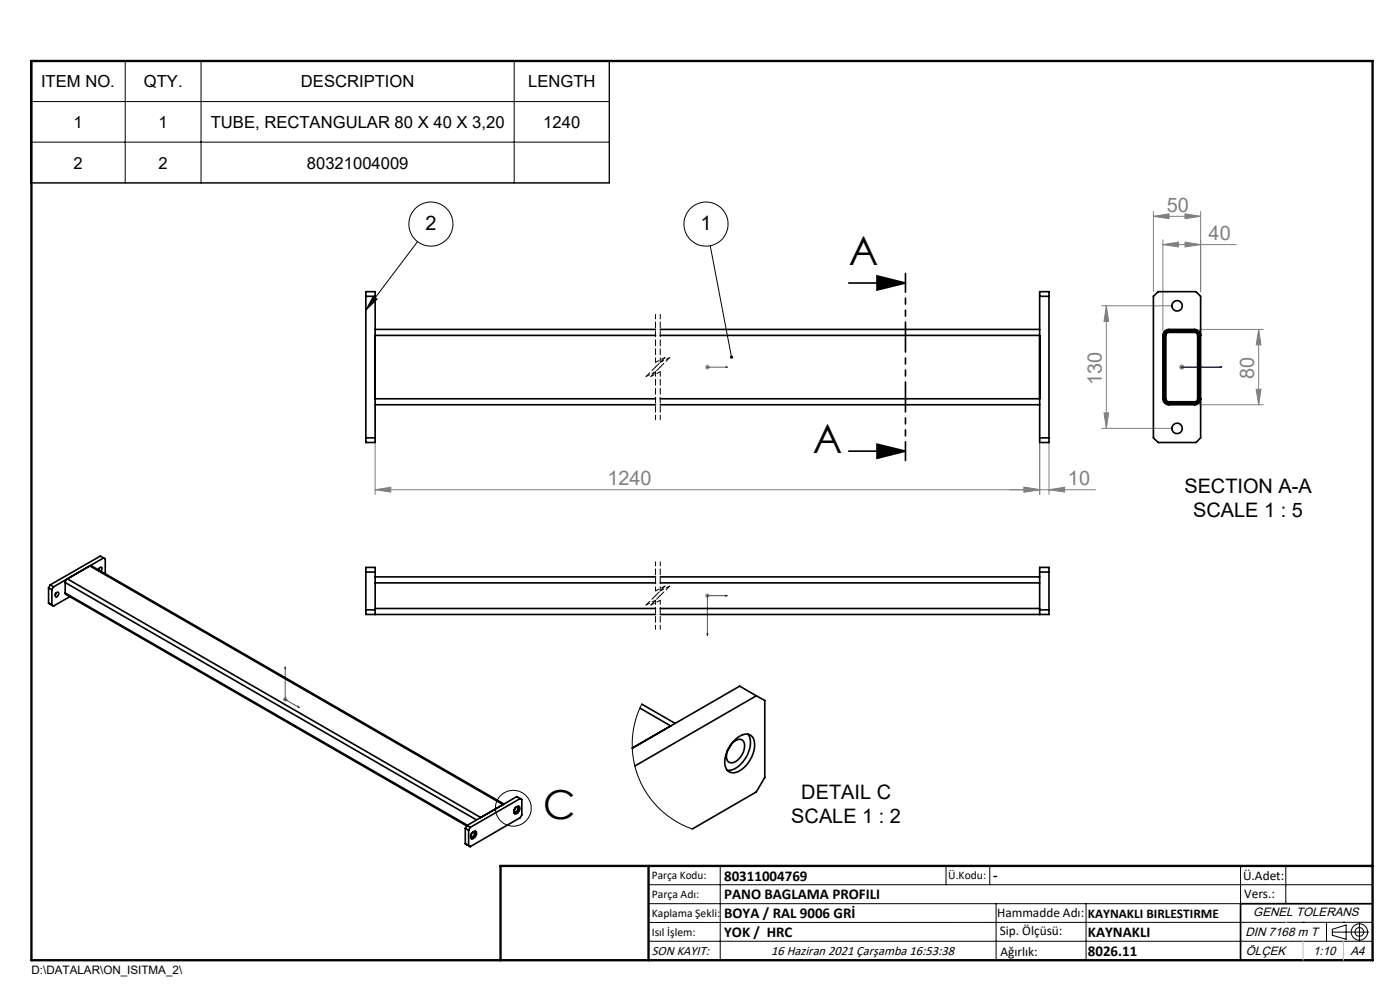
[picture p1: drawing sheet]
<svg xmlns="http://www.w3.org/2000/svg" width="297mm" height="210mm" viewBox="0 0 297 210" stroke-linecap="round" stroke-linejoin="round" font-family="sans-serif">
<g fill="none" stroke="#000" stroke-width=".21">
<path d="M6.5 12.9h122.8v25.9h-122.8zM26.6 12.9v25.9M42.7 12.9v25.9M109.1 12.9v25.9M6.5 21.5h122.8M6.5 30.2h122.8M88.6 51.3l-11 14.5M150.7 52.1l4.5 23.7M79.2 62.8l.8 .7-2.4 2.3zM137.6 187.7h153.6M137.6 191.7h153.6M137.6 199.7h153.6"/>
<path d="M152.8 183.7v20M200.7 183.7v4M210 183.7v4M211.3 191.7v12M230.4 191.7v12M263.2 183.7v20M272.8 183.7v8M276.4 195.6h.1M281.4 195.6v4.1M282.6 197.7h7.8M282.6 197.1l3-.9v3l-3-.8zM285 195.6h.1"/>
<path d="M288.4 195.8v3.8M291.2 195.6l-153.6 .1"/>
<circle cx="91.4" cy="47.5" r="4.7"/>
<circle cx="149.8" cy="47.5" r="4.7"/>
<circle cx="108.9" cy="171.4" r="3.8"/>
<circle cx="288.4" cy="197.7" r="1.74"/>
<circle cx="288.4" cy="197.7" r=".93"/>
</g>
<path d="M186.1 58.5l6 1.5-6 1.5zM180.1 60h12M180.1 95.7h12M186.1 94.2l6 1.5-6 1.5zM291.2 191.7h-28v12" fill="none" stroke="#000" stroke-width=".35"/>
<g fill="none" stroke="#00f" stroke-width=".21">
<path d="M150 77.9h.2zM150.1 77.9h.1M150.1 77.9h4.2M154.3 77.9h-.4h.4M250.6 77.9h.2zM250.7 77.9h.1M250.7 77.9h8.5M259.2 77.9h-.4h.4M150 134.4h.2l-.1 .4zM153.9 126.3l.4 .1-.4 .1zM154.3 126.4h-4.2v8.4M60.5 141.5l.1 .3-.2-.1z"/>
<path d="M60.5 141.5v6.9l3 1.7M63.2 149.8l.3 .3-.3-.1z"/>
</g>
<g fill="none" stroke="#808080" stroke-width=".21">
<path d="M244.7 45.9l3.3-.5v1zM244.7 44.9v17M244.7 45.9h10M246.7 51.9l3.3-.5v1zM246.7 50.9v19.3M246.7 51.9h15.6M251.4 51.4l3.3 .5-3.3 .5zM251.4 45.4l3.3 .5-3.3 .5zM254.7 44.9v17M149.6 77.9h1M149.7 77.5l.7 .7M150.1 77.4v1"/>
<path d="M150.4 77.5l-.7 .7M233.7 64.9h15M234.7 64.9v26M234.7 64.9l.5 3.3h-1zM250.2 77.9h1M250.3 77.5l.7 .7M250.7 77.4v1M251 77.5l-.7 .7M254.4 69.9h13.6M267 69.9v16M267 69.9l.5 3.3h-1zM79.6 85.6v19.3"/>
<path d="M220.6 85.6v19.3M222.5 93.9v11M233.7 90.9h15M234.2 87.6h1l-.5 3.3zM254.4 85.9h13.6M266.5 82.6h1l-.5 3.3zM79.6 103.9l3.3-.5v1zM217.2 103.4l3.4 .5-3.4 .5zM222.5 103.9l3.3-.5v1zM232.4 103.9h-152.8M149.6 126.4h1M149.7 126l.7 .7"/>
<path d="M150.1 125.9v1M150.4 126l-.7 .7M60 148.4h1M60.1 148l.8 .7M60.5 147.8v1.1M60.9 148l-.8 .7"/>
</g>
<path d="M139.1 119.2v6.1M140.1 119.2v6.1M139.1 127.3v6.2M140.1 127.3v6.2" fill="none" stroke="#000" stroke-width=".21" stroke-dasharray="1.3 .6" stroke-dashoffset=".4"/>
<path d="M137.1 79.9l2-1M138.1 79.9l2-1M139.1 76.9l2-1M140.1 76.9l2-1M137.1 128.3l2-1M138.1 128.3l2-1M139.1 125.3l2-1M140.1 125.3l2-1" fill="none" stroke="#000" stroke-width=".21" stroke-dasharray="1.3 .6" stroke-dashoffset=".5"/>
<path d="M139.1 77.9l-2 2M140.1 77.9l-2 2M141.1 75.9l-2 2M142.1 75.9l-2 2M139.1 126.3l-2 2M140.1 126.3l-2 2M141.1 124.3l-2 2M142.1 124.3l-2 2" fill="none" stroke="#000" stroke-width=".21" stroke-dasharray="1.3 .6" stroke-dashoffset=".2"/>
<path d="M139.1 66.7v10.2M139.1 78.9v10.1M140.1 66.7v10.2M140.1 78.9v10.1" fill="none" stroke="#000" stroke-width=".21" stroke-dasharray="1.3 .6" stroke-dashoffset=".3"/>
<path d="M192.1 58v39.7" fill="none" stroke="#000" stroke-width=".35" stroke-dasharray="6.3 1.3 1.3 1.3 1.3 1.3" stroke-dashoffset="2.4"/>
<path d="M106.2 203.7h185" fill="none" stroke="#000" stroke-width=".25"/>
<path d="M6.7 12.9h284.5v190.8h-284.5zM137.6 183.7v20M291.2 183.7h-185v20" fill="none" stroke="#000" stroke-width=".5"/>
<path d="M272.8 195.6h.1M276.4 199.7v4M285 199.7v4" fill="none" stroke="#c0c0c0" stroke-width=".21"/>
<g fill="#000">
<path d="M154.9 75.5v.2a.33 .33 0 0 0 .4 .4l-.1-.3 .1 .3 .1-.1a.35 .35 0 0 0 0-.5 .35 .35 0 0 0-.5 0zM79.2 62.8l.8 .7-2.4 2.3z"/>
<path d="M186.1 58.5l6 1.5-6 1.5zM186.1 94.2l6 1.5-6 1.5z"/>
</g>
<g fill="#00f">
<path d="M153.9 77.9h.4zM150 77.9h.2z"/>
<path d="M153.9 126.3v.2l.4-.1zM150 134.4l.1 .4 .1-.4zM250.6 77.9h.2zM258.8 77.9h.4zM250.6 77.9h.2zM258.8 77.9h.4zM63.2 149.8l.3 .3-.3-.1zM60.5 141.5l.1 .3-.2-.1z"/>
</g>
<g fill="#808080">
<path d="M251.4 51.4l3.3 .5-3.3 .5zM246.7 51.9l3.3-.5v1zM251.4 45.4l3.3 .5-3.3 .5zM244.7 45.9l3.3-.5v1z"/>
<path d="M217.2 103.4l3.4 .5-3.4 .5zM79.6 103.9l3.3-.5v1z"/>
<path d="M217.2 103.4l3.4 .5-3.4 .5zM222.5 103.9l3.3-.5v1z"/>
<path d="M267 69.9l.5 3.3h-1zM266.5 82.6h1l-.5 3.3zM234.7 64.9l.5 3.3h-1zM234.2 87.6h1l-.5 3.3z"/>
</g>
<g fill="none" stroke="#000" stroke-width=".35">
<path d="M77.6 62.9h2M77.6 61.9h2v32h-2zM79.6 69.9h59.5M79.6 71.1h59.5M140.1 69.9h80.5M140.1 71.1h80.5M220.6 62.9h1.9M220.6 61.9h1.9v32h-1.9zM244.7 62.9l1-1h8l1 1v30l-1 1h-8l-1-1zM247.4 70.8l.5-.3h5.5a.66 .66 0 0 1 .7 .6v13.5a.66 .66 0 0 1-.7 .6h-5.4a.66 .66 0 0 1-.7-.6zM254.7 71.1a1.26 1.26 0 0 0-1.3-1.2h-5.4a1.26 1.26 0 0 0-1.3 1.2v13.5a1.26 1.26 0 0 0 1.3 1.3h5.4a1.26 1.26 0 0 0 1.3-1.3M77.6 92.9h2"/>
<path d="M79.6 84.6h59.5M79.6 85.9h59.5M140.1 84.6h80.5M140.1 85.9h80.5M220.6 92.9h1.9M22 118.3l.3 .3v3.1M22 118.3l-10.6 6.2M22 118.3l-.7-.3-10.6 6.1M10.3 124.7l.7 .4M10.3 124.7v3.2l.7 .5M10.7 124.1l.7 .4M10.7 124.1l-.4 .6"/>
<path d="M10.7 128.2l.7 .3M11 128.4l.4 .1M11 125.1v3.3M11.4 124.5l-.4 .6M11.9 125.9l-.2 .1M11.9 125.8l-.2 .3M12 125.7a.35 .35 0 0 1 .5 .1 .35 .35 0 0 1-.2 .5 .37 .37 0 0 1-.5 .3 .37 .37 0 0 1 0-.6zM13.8 123.6l.2-.5 .3-.3 87.7 50.6M13.8 125.8l.1 .2 85.1 49.2M13.8 123.6v2.2M13.8 123.6l87.3 50.3M13.8 125.8l85.3 49.2"/>
<path d="M14.8 126.6l-3.4 1.9M20.9 120.9a.42 .42 0 0 1 .2-.5 .42 .42 0 0 1 .6 .2l-.3 .6M21 120.7l.1-.2-.2 .3M77.6 121.3h2M77.6 129.4h2M79.6 130.3v-9.9h-2v9.9h61.5M79.6 122.4h59.5M79.6 123.6h59.5M79.6 129.1h59.5M140.1 130.3h82.4v-9.9h-1.9v9.9M140.1 122.4h80.5M140.1 123.6h80.5"/>
<path d="M140.1 129.1h80.5M220.6 121.3h1.9M220.6 129.4h1.9M136.1 149.4l7.1 4M154.9 158.1a2.26 2.26 0 0 1 2.5-1.2 2.43 2.43 0 0 1 0 3.2 2.44 2.44 0 0 1-2.7 1.6 2.27 2.27 0 0 1-.3-2.7M155.1 157.9l-.8 1.3M155.7 157.2a2.98 2.98 0 0 1 3.5-1.2 3.3 3.3 0 0 1 .6 3.8 6.3 6.3 0 0 1-3.8 4.1 1.83 1.83 0 0 1-2.3-2.1 7 7 0 0 1 2-4.6zM158.7 155.7a3.6 3.6 0 0 1 .2 3.6 5.6 5.6 0 0 1-4.4 4.1h-.2M160.4 147.6l1.8 1v16.3l-1.8 3.1-13.5 7.9M160.4 147.6l-25.7 14.9M160.4 147.6l-3.5-2.1-22.8 13.2 8.2-4.7-6.6-3.8M98.7 175.7l.7 .4"/>
<path d="M98.7 175.7v3.3M99.1 175.1l-.4 .6M99.1 175.1l.7 .4M99.4 176.1v3.3l-.7-.4M99.8 175.5l-.4 .6M100 176.8a.35 .35 0 0 1 .6-.2 .35 .35 0 0 1-.1 .6 .32 .32 0 0 1-.2 .3 .32 .32 0 0 1-.4-.2l.1-.3M100.1 176.8l-.2 .2M100.2 176.6a.49 .49 0 0 1 .7-.2 .49 .49 0 0 1 .1 .7 .81 .81 0 0 1-1.1 .7 1.29 1.29 0 0 1 .3-1.2zM100.8 176.3a1.18 1.18 0 0 1-.9 1.6M106.9 170.6l-87.5-50.6h-.4l87.7 50.7M109.3 171.4l-.1 .2a.35 .35 0 0 0 0 .6 .35 .35 0 0 0 .5-.3 .35 .35 0 0 0 .1-.6 .35 .35 0 0 0-.5 .2M109.4 171.3a.49 .49 0 0 1 .7-.2 .49 .49 0 0 1 .1 .7 .77 .77 0 0 1-1.1 .7 1.15 1.15 0 0 1 .3-1.2z"/>
<path d="M110 171a1.16 1.16 0 0 1-.9 1.5M110.3 169.4l.4 .2v3.3l-.4 .6-10.5 6.1-1.1-.6M110.3 169.4l-10.5 6.1M110.3 169.4l-.7-.4-10.5 6.1"/>
<circle cx="249.7" cy="64.9" r="1.1"/>
<circle cx="249.7" cy="90.9" r="1.1"/>
</g>
<path d="M247.4 70.8l.4-.3h5.8l.4 .3 .1 13.9-.4 .5h-5.9l-.4-.3zM247.2 70.1l-.4 .4-.1 .5 .1 14.1 .4 .5 .5 .3 6.3-.1 .5-.5 .2-.6-.1-14.1-.4-.5-.6-.2h-5.9z" fill-rule="evenodd" fill="#000"/>
<path d="M136.1 149.4l-1.3 3.5-.7 4 .1 2.5 .2 1.9 1.1 3.8 1.4 2.8 1.3 1.8 1.9 2 3 2.4 1.9 1 1.9 .8" fill="none" stroke="#000" stroke-width=".21"/>
<g font-size="8.5">
<text x="180.1" y="56.2">A</text>
<text x="172.4" y="96.2">A</text>
<text x="115.3" y="173.7">C</text>
</g>
<g font-size="4.2" fill="#808080">
<text x="247.5" y="44.9">50</text>
<text x="256.4" y="50.9">40</text>
<text x="233.8" y="81.6" transform="rotate(-90 233.8 81.6)">130</text>
<text x="266.1" y="80.5" transform="rotate(-90 266.1 80.5)">80</text>
<text x="128.9" y="102.9">1240</text>
<text x="226.6" y="102.9">10</text>
</g>
<g font-size="4.2">
<text x="90.3" y="48.9">2</text>
<text x="148.6" y="48.9">1</text>
<text x="251.3" y="104.5">SECTION A-A</text>
<text x="253.1" y="109.7">SCALE 1 : 5</text>
<text x="170" y="169.4">DETAIL C</text>
<text x="167.9" y="174.6">SCALE 1 : 2</text>
</g>
<g font-size="3.5">
<text x="8.7" y="18.5">ITEM NO.</text>
<text x="30.5" y="18.5">QTY.</text>
<text x="63.8" y="18.5">DESCRIPTION</text>
<text x="112" y="18.5">LENGTH</text>
<text x="15.6" y="27.1">1</text>
<text x="33.7" y="27.1">1</text>
<text x="44.7" y="27.1">TUBE, RECTANGULAR 80 X 40 X 3,20</text>
<text x="115.3" y="27.1">1240</text>
<text x="15.6" y="35.8">2</text>
<text x="33.7" y="35.8">2</text>
<text x="65.1" y="35.8">80321004009</text>
</g>
<g font-size="3.2">
<text x="153.6" y="186.8">80311004769</text>
<text x="153.6" y="190.8">PANO BAGLAMA PROFILI</text>
<text x="210.7" y="186.6">-</text>
<text x="153.6" y="194.8">BOYA / RAL 9006 GRİ</text>
<text x="153.6" y="198.8">YOK / HRC</text>
<text x="230.8" y="198.7">KAYNAKLI</text>
<text x="230.8" y="202.8">8026.11</text>
</g>
<g font-size="2.8">
<text x="263.7" y="186.7">Ü.Adet:</text>
<text x="263.9" y="190.5">Vers.:</text>
<text x="211.5" y="194.5">Hammadde Adı:</text>
<text x="230.8" y="194.7">KAYNAKLI BIRLESTIRME</text>
<text x="138.3" y="202.6">SON KAYIT:</text>
<text x="163.6" y="202.6">16 Haziran 2021 Çarşamba 16:53:38</text>
<text x="212.1" y="198.4">Sip. Ölçüsü:</text>
<text x="212.2" y="202.7">Ağırlık:</text>
</g>
<g font-size="2.6">
<text x="265.9" y="194.4">GENEL TOLERANS</text>
<text x="264.2" y="198.5">DIN 7168 m T</text>
<text x="264.3" y="202.6">ÖLÇEK</text>
<text x="278.5" y="202.6">1:10</text>
<text x="286.5" y="202.6">A4</text>
</g>
<g font-size="2.5">
<text x="138.3" y="186.4">Parça Kodu:</text>
<text x="138.3" y="190.5">Parça Adı:</text>
<text x="201.2" y="186.5">Ü.Kodu:</text>
<text x="138.3" y="194.5">Kaplama Şekli:</text>
<text x="138.3" y="198.6">Isıl İşlem:</text>
<text x="6.7" y="206.7">D:\DATALAR\ON_ISITMA_2\</text>
</g>
</svg>
